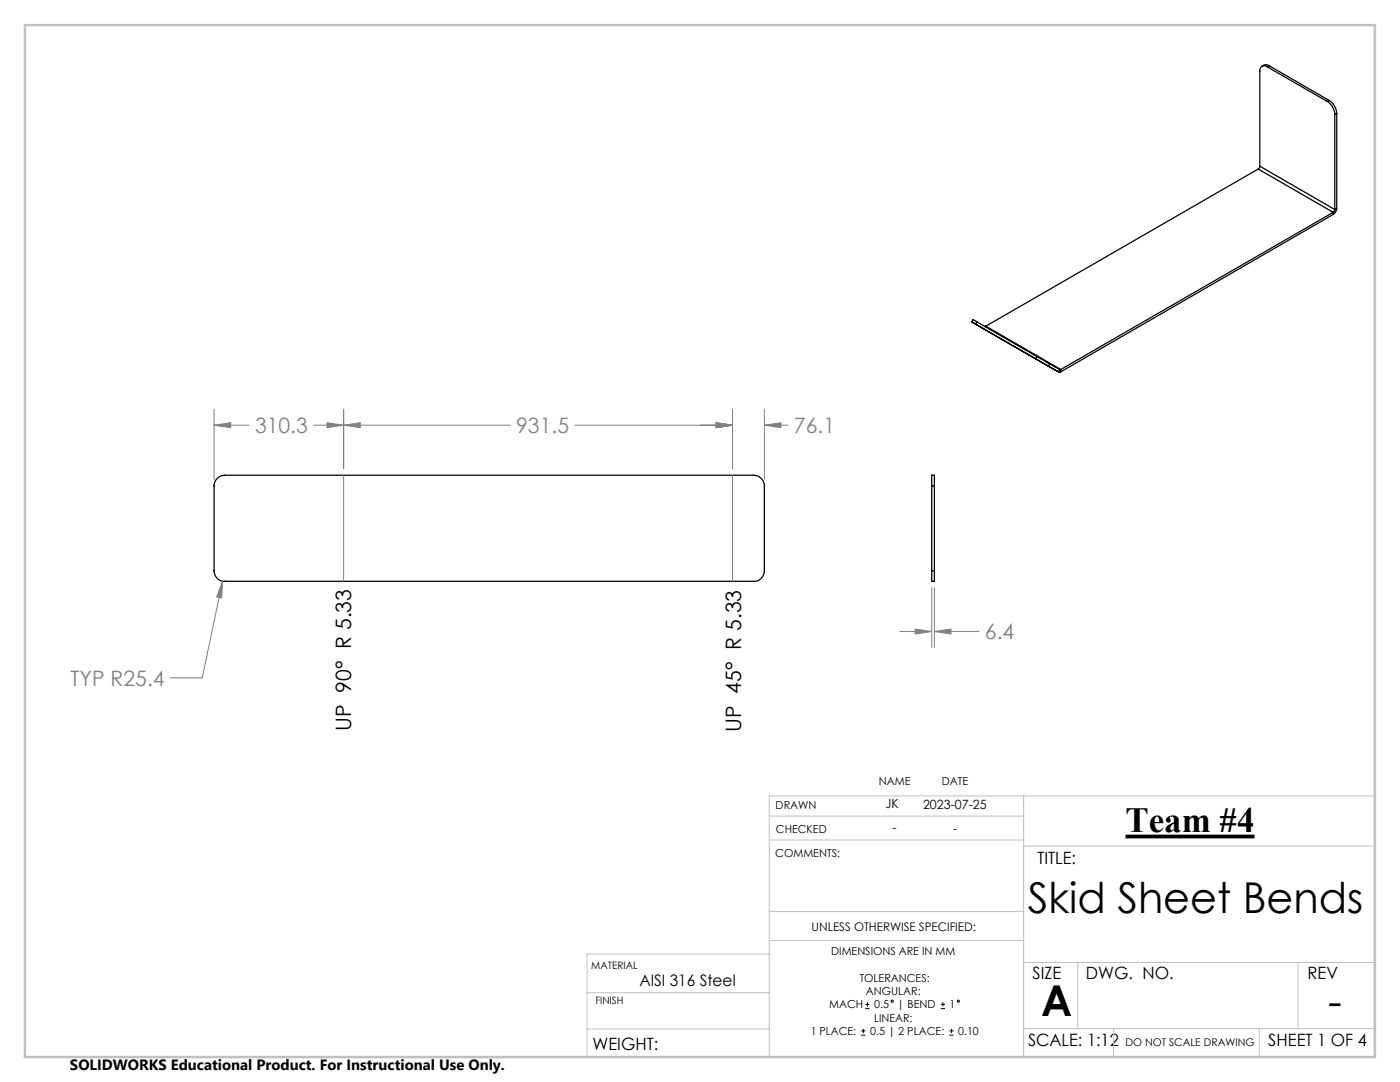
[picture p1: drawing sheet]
<svg xmlns="http://www.w3.org/2000/svg" width="279mm" height="216mm" viewBox="0 0 279 216" stroke-linecap="round" stroke-linejoin="round" font-family="sans-serif">
<g fill="none" stroke="#000" stroke-width=".25">
<path d="M252.9 13.3a.9 .9 0 0 0-1-.1 .9 .9 0 0 0-.5 1v19M252.9 13.3l12 6.9M253.3 13.1a1.13 1.13 0 0 0-1.5 .1M253.3 13.1l-.4 .2M253.3 13.1l12 6.9M251.1 33.7l-54.4 31.4M251.1 33.7l15 8.7M251.4 33.2l-.3 .5M251.4 33.2l15 8.6M264.9 20.2l.2 .2a3.6 3.6 0 0 1 1.3 2.4M265.3 20l.9 1 .4 .7 .2 .9M265.3 20l-.4 .2"/>
<path d="M266.4 22.8v19M266.8 22.6l-.4 .2M266.8 22.6v19M266.1 42.4l-54.4 31.3M266.1 42.4v.4M266.1 42.8l-54.4 31.4M266.4 41.8l-.3 .6M266.8 41.6l-.1 .1a1.3 1.3 0 0 1-.6 1.1M266.8 41.6l-.4 .2M193.9 64.2l.3-.4 .8 .4M194.7 64.7l-.8-.5 2.4 1.4M194.7 64.7l16.5 9.5"/>
<path d="M195 64.2l-.3 .5M195 64.2l11.9 7M196.7 65.1h-.2M196.7 65.1l15 8.6M206.9 71.2l2.6 1.4M206.9 71.2l-.2 .4 1.9 1.1 .6 .4 .3-.5M209.5 72.6l2 1.2M211.5 73.8l-.3 .4M211.7 74.2h-.5M211.7 73.7l-.2 .1M211.7 73.7v.5M43.3 95.6l.6-.5 .9-.3h105.6a2.16 2.16 0 0 1 2.1 2.1v17a2.1 2.1 0 0 1-2.1 2.1h-105.6a2.1 2.1 0 0 1-2.1-2.1v-17.2z"/>
<path d="M185.9 96.9v-2.1h.6v2.1M185.9 96.9h.6M185.9 96.9v17M186.5 96.9v17M185.9 113.9v2.1h.6v-2.1M185.9 113.9h.6"/>
</g>
<path d="M224.6 166.9h25.8" fill="none" stroke="#000" stroke-width=".75" stroke-linecap="butt"/>
<g fill="none" stroke="#000" stroke-width=".2">
<path d="M173.1 200v.8M188.2 200v.8M171.9 206.6h.8M171.9 205.7h.8M172.3 205.3v.8M172.7 201.3h.8M172.7 200.4h.8M187.7 201.3h.9M187.7 200.4h.9M189.5 206.6h.8M189.5 205.7h.8M189.9 205.3v.8"/>
<circle cx="178" cy="199.8" r=".21"/>
<circle cx="191.3" cy="199.8" r=".22"/>
</g>
<g fill="none" stroke="#808080" stroke-width=".2">
<path d="M42.7 84.8l3.3-.5v1zM42.7 81.7v14M42.7 84.8h7M62.6 84.8h39.2M65.3 84.3l3.3 .5-3.3 .5zM68.6 84.8l3.3-.5v1zM68.6 81.7v11.9M68.6 94.8v21.2M114.7 84.8h31.5M142.9 84.3l3.3 .5-3.3 .5zM146.2 81.7v11.9M146.2 94.8v21.2"/>
<path d="M152.5 84.8l3.4-.5v1zM152.5 84.8h4.8M152.5 81.7v14M44.4 116l-.2 3.3-.9-.2zM44.4 116l-4 19.3h-6.4M185.9 117.3v11.9M186.5 117.3v11.9M179.6 126h6.3M182.6 125.5l3.3 .5-3.3 .5zM186.5 126l3.3-.5v1zM186.5 126h8.9"/>
</g>
<g fill="none" stroke="#c0c0c0" stroke-width=".2">
<path d="M204.3 158.8v52.1M274.4 158.8h-120.9v52.1M153.5 167.6h50.8M153.5 162.8h50.8M204.3 168.8h70.1M117.2 198.1h36.3M153.6 190.4h-36.4v20.5M153.6 181.9h50.7M153.6 187.6h50.7M204.3 192.1h70.1M215.1 192.1v13.1M259 192.1v13.1"/>
<path d="M117.2 205.3h36.3M204.3 205.2h70.1M222.2 205.2v5.7M251.3 205.2v5.7"/>
</g>
<path d="M5 5h269.4v205.9h-269.4z" fill="none" stroke="#c0c0c0" stroke-width=".5"/>
<path d="M65.3 84.3l3.3 .5-3.3 .5zM42.7 84.8l3.3-.5v1zM142.9 84.3l3.3 .5-3.3 .5zM152.5 84.8l3.4-.5v1zM68.6 84.8l3.3-.5v1zM142.9 84.3l3.3 .5-3.3 .5zM44.4 116l-1.1 3.1 .9 .2zM182.6 125.5l3.3 .5-3.3 .5zM186.5 126l3.3-.5v1z" fill="#808080"/>
<g font-size="8.5">
<text x="205.1" y="182.2">Skid Sheet Bends</text>
<text x="207.8" y="202.7">A</text>
<text x="265" y="202.7">-</text>
</g>
<text font-size="7.1" x="224.6" y="166.1">Team #4</text>
<g font-size="4.2" fill="#808080">
<text x="50.9" y="86.4">310.3</text>
<text x="103" y="86.4">931.5</text>
<text x="158.5" y="86.4">76.1</text>
<text x="196.6" y="127.6">6.4</text>
<text x="14.1" y="136.9">TYP R25.4</text>
</g>
<g font-size="4.2">
<text x="70.1" y="145.8" transform="rotate(-90 70.1 145.8)">UP 90° R 5.33</text>
<text x="147.9" y="146" transform="rotate(-90 147.9 146)">UP 45° R 5.33</text>
</g>
<g font-size="3.4">
<text x="207.1" y="172.3">TITLE:</text>
<text x="206.1" y="195.4">SIZE</text>
<text x="216.7" y="195.4">DWG. NO.</text>
<text x="260.9" y="195.4">REV</text>
<text x="118.2" y="209.5">WEIGHT:</text>
<text x="205.2" y="208.7">SCALE: 1:12</text>
<text x="253.1" y="208.7">SHEET 1 OF 4</text>
</g>
<text font-size="3.2" x="127.6" y="196.7">AISI 316 Steel</text>
<text font-size="3" x="14" y="213.5">SOLIDWORKS Educational Product. For Instructional Use Only.</text>
<g font-size="2.5">
<text x="176.7" y="161.3">JK</text>
<text x="184.2" y="161.4">2023-07-25</text>
<text x="178.1" y="166.1">-</text>
<text x="190.2" y="166.2">-</text>
</g>
<text font-size="2.4" x="162" y="185.7">UNLESS OTHERWISE SPECIFIED:</text>
<g font-size="2.2">
<text x="154.8" y="161.4">DRAWN</text>
<text x="175.4" y="156.7">NAME</text>
<text x="188" y="156.7">DATE</text>
<text x="154.9" y="166.3">CHECKED</text>
<text x="154.7" y="171">COMMENTS:</text>
<text x="165.9" y="190.6">DIMENSIONS ARE IN MM</text>
<text x="171.6" y="195.9">TOLERANCES:</text>
<text x="165.5" y="201.2">MACH</text>
<text x="172.8" y="198.6">ANGULAR:</text>
<text x="174.4" y="203.9">LINEAR:</text>
<text x="174.4" y="201.2">0.5</text>
<text x="179.1" y="201.2">| BEND</text>
<text x="189.5" y="201.2">1</text>
<text x="161.8" y="206.5">1 PLACE:</text>
<text x="173.6" y="206.5">0.5 | 2 PLACE:</text>
<text x="191.2" y="206.5">0.10</text>
</g>
<text font-size="2.1" x="224.6" y="208.7">DO NOT SCALE DRAWING</text>
<g font-size="2">
<text x="118" y="193.3">MATERIAL</text>
<text x="118.8" y="200.4">FINISH</text>
</g>
</svg>
